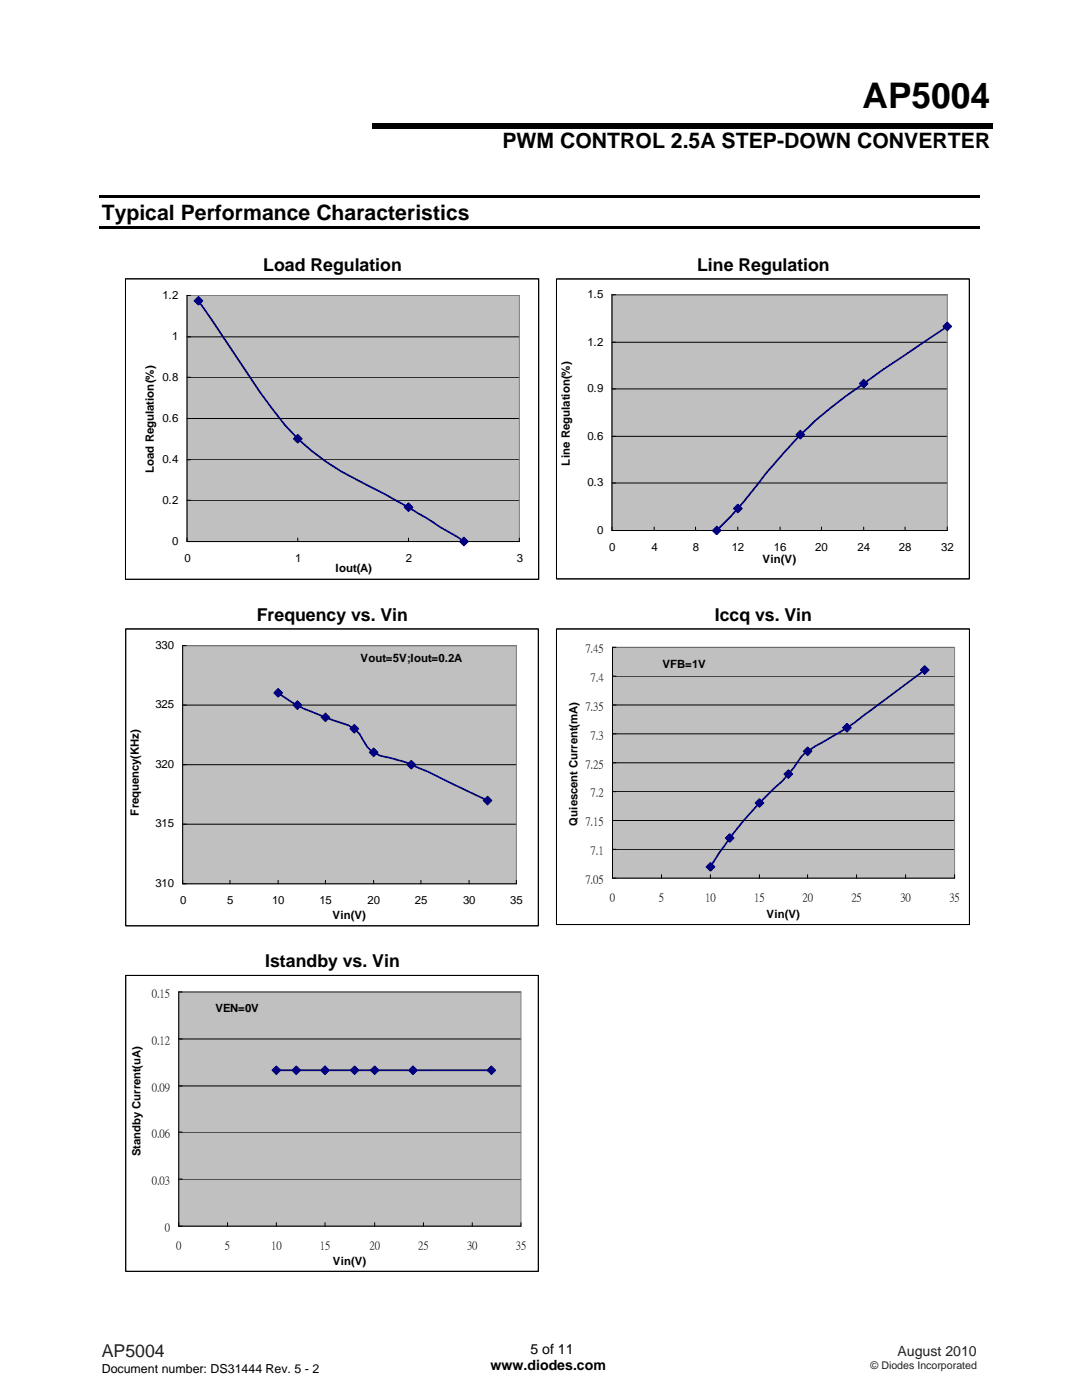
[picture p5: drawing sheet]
<svg xmlns="http://www.w3.org/2000/svg" width="216mm" height="279mm" viewBox="0 0 216 279" stroke-linecap="round" stroke-linejoin="round" font-family="sans-serif">
<path d="M19.8 39h175.6v.5h-175.6zM74.3 24.5h123.8v1.1h-123.8zM19.8 45.1h175.6v.5h-175.6z" fill="#000"/>
<path d="M25 55.6h82.5v60h-82.5z" fill-rule="evenodd" fill="#fff" stroke="#000" stroke-width=".2"/>
<path d="M37.3 59h66.3v49.1h-66.3z" fill="#c0c0c0"/>
<path d="M103.6 59h-66.3v49.1h.7M37.3 75.3h66.3M37.3 67.2h66.3M37.3 99.8h66.3M37.3 91.8h66.3M37.3 83.5h66.3M37.3 107.4v.7h66.3v-.7M59.4 107.4v.7M81.5 107.4v.7" fill="none" stroke="#000" stroke-width=".2"/>
<path d="M37.3 59h66.3v49.1h-66.3z" fill="none" stroke="#808080" stroke-width=".2"/>
<path d="M39.6 60l12.3 18.3 2.4 3.3a44.3 44.3 0 0 0 16.7 14 245.7 245.7 0 0 1 21.6 12.5" fill="none" stroke="#000080" stroke-width=".35"/>
<g fill="#000080" stroke="#000080" stroke-width=".2">
<path d="M38.7 60l.9-.8 .9 .8-.9 .9z" fill-rule="evenodd"/>
<path d="M59.4 86.7l.9 .9-.9 .8-.9-.8z" fill-rule="evenodd"/>
<path d="M81.5 100.4l.9 .8-.9 .9-.9-.9z" fill-rule="evenodd"/>
</g>
<path d="M92.6 107.2l.9 .9-.9 .8-.9-.8z" fill-rule="evenodd" fill="#000080"/>
<path d="M92.6 107.2l.9 .9-.9 .8-.9-.8z" fill="none" stroke="#000080" stroke-width=".2"/>
<path d="M25 55.6h82.5v60h-82.5z" fill="none" stroke="#000" stroke-width=".2"/>
<path d="M111 55.7h82.4v59.8h-82.4z" fill-rule="evenodd" fill="#fff" stroke="#000" stroke-width=".2"/>
<path d="M122.1 58.8h66.9v47.1h-66.9z" fill="#c0c0c0"/>
<g fill="none" stroke="#000" stroke-width=".2">
<path d="M189 58.8h-66.9v47.1h.7M122.1 77.6h66.9M122.1 68.3h66.9M122.1 96.4h66.9M122.1 87.1h66.9M122.1 105.2v.7h66.9v-.7M130.5 105.2v.7M138.8 105.2v.7M147.2 105.2v.7M155.7 105.2v.7M163.9 105.2v.7M172.3 105.2v.7"/>
<path d="M180.6 105.2v.7"/>
</g>
<path d="M122.1 58.8h66.9v47.1h-66.9z" fill="none" stroke="#808080" stroke-width=".2"/>
<path d="M189 65.2l-12.8 8.5-3.9 2.9a85.2 85.2 0 0 0-21 20l-1.6 1.9a68.2 68.2 0 0 1-6.7 7.4" fill="none" stroke="#000080" stroke-width=".35"/>
<path d="M143 105l.9 .9-.9 .8-.9-.8z" fill-rule="evenodd" fill="#000080"/>
<path d="M143 105l.9 .9-.9 .8-.9-.8z" fill="none" stroke="#000080" stroke-width=".2"/>
<g fill="#000080" stroke="#000080" stroke-width=".2">
<path d="M147.2 100.6l.9 .9-.9 .9-.9-.9z" fill-rule="evenodd"/>
<path d="M159.7 85.9l.9 .8-.9 .9-.9-.9z" fill-rule="evenodd"/>
<path d="M172.3 75.7l.9 .9-.9 .8-.8-.8z" fill-rule="evenodd"/>
<path d="M189 64.3l.9 .9-.9 .8-.8-.8z" fill-rule="evenodd"/>
</g>
<path d="M111 55.7h82.4v59.8h-82.4z" fill="none" stroke="#000" stroke-width=".2"/>
<path d="M25.1 125.5h82.3v59.3h-82.3z" fill-rule="evenodd" fill="#fff" stroke="#000" stroke-width=".2"/>
<path d="M36.4 128.8h66.6v47.6h-66.6z" fill="#c0c0c0"/>
<path d="M25.1 125.5h82.3v59.3h-82.3zM103 128.8h-66.6v47.6h.7M36.4 152.6h66.6M36.4 140.7h66.6M36.4 164.5h66.6M36.4 175.7v.7h66.6v-.7M45.9 175.7v.7M55.5 175.7v.7M64.9 175.7v.7M74.5 175.7v.7M84 175.7v.7M93.6 175.7v.7" fill="none" stroke="#000" stroke-width=".2"/>
<path d="M36.4 128.8h66.6v47.6h-66.6z" fill="none" stroke="#808080" stroke-width=".2"/>
<path d="M55.5 138.3a38.1 38.1 0 0 0 10.8 5.4l1.6 .5a6 6 0 0 1 4.6 3.5 6.1 6.1 0 0 0 5.2 3.5 50.5 50.5 0 0 1 11.5 4.7l8.1 3.9" fill="none" stroke="#000080" stroke-width=".35"/>
<g fill="#000080" stroke="#000080" stroke-width=".2">
<path d="M55.5 137.4l.9 .9-.9 .8-.9-.8z" fill-rule="evenodd"/>
<path d="M58.5 140.7l.9-.9 .8 .9-.8 .9z" fill-rule="evenodd"/>
<path d="M64.9 142.3l.9 .9-.9 .8-.8-.8z" fill-rule="evenodd"/>
<path d="M70.7 144.6l.9 .8-.9 .9-.9-.9z" fill-rule="evenodd"/>
<path d="M74.5 149.3l.9 .9-.9 .8-.8-.8z" fill-rule="evenodd"/>
<path d="M82.1 151.7l.9 .9-.9 .9-.9-.9z" fill-rule="evenodd"/>
<path d="M97.3 158.9l.8 .9-.8 .9-.9-.9z" fill-rule="evenodd"/>
</g>
<path d="M111 125.5h82.4v59h-82.4z" fill-rule="evenodd" fill="#fff" stroke="#000" stroke-width=".2"/>
<path d="M122.2 129.2h68.3v46.1h-68.3z" fill="#c0c0c0"/>
<g fill="none" stroke="#000" stroke-width=".2">
<path d="M111 125.5h82.4v59h-82.4zM122.2 134.9h68.3M190.5 129.2h-68.3v46.1h.7M122.2 158h68.3M122.2 152.2h68.3M122.2 146.5h68.3M122.2 140.7h68.3M122.2 169.5h68.3M122.2 163.7h68.3M122.2 174.6v.7h68.3v-.7M132 174.6v.7M141.8 174.6v.7"/>
<path d="M151.5 174.6v.7M161.1 174.6v.7M170.9 174.6v.7M180.7 174.6v.7"/>
</g>
<path d="M122.2 129.2h68.3v46.1h-68.3z" fill="none" stroke="#808080" stroke-width=".2"/>
<path d="M184.5 133.7l-12.2 9.1a60.5 60.5 0 0 1-9.6 6.1 9.7 9.7 0 0 0-4.4 4.4l-2.2 2.6a73.9 73.9 0 0 0-14.3 17.1" fill="none" stroke="#000080" stroke-width=".35"/>
<g fill="#000080" stroke="#000080" stroke-width=".2">
<path d="M141.8 172.1l.8 .9-.8 .9-.9-.9z" fill-rule="evenodd"/>
<path d="M145.6 166.4l.9 .8-.9 .9-.9-.9z" fill-rule="evenodd"/>
<path d="M151.5 159.4l.9 .9-.9 .8-.8-.8z" fill-rule="evenodd"/>
<path d="M156.4 154.5l.9-.9 .9 .9-.9 .9z" fill-rule="evenodd"/>
<path d="M161.1 149.1l.9 .8-.9 .9-.8-.9z" fill-rule="evenodd"/>
<path d="M169 144.4l.9 .8-.9 .9-.9-.9z" fill-rule="evenodd"/>
<path d="M184.5 132.8l.9 .9-.9 .9-.8-.9z" fill-rule="evenodd"/>
</g>
<path d="M25.1 194.7h82.3v59h-82.3z" fill-rule="evenodd" fill="#fff" stroke="#000" stroke-width=".2"/>
<path d="M35.7 198h68.2v46.7h-68.2z" fill="#c0c0c0"/>
<g fill="none" stroke="#000" stroke-width=".2">
<path d="M25.1 194.7h82.3v59h-82.3zM103.9 198h-68.2v46.7h.7M35.7 216.7h68.2M35.7 207.3h68.2M35.7 235.3h68.2M35.7 225.9h68.2M35.7 244v.7h68.2v-.7M45.4 244v.7M55.1 244v.7M64.9 244v.7M74.8 244v.7M84.5 244v.7"/>
<path d="M94.2 244v.7"/>
</g>
<path d="M35.7 198h68.2v46.7h-68.2z" fill="none" stroke="#808080" stroke-width=".2"/>
<path d="M55.1 213.6h42.9" fill="none" stroke="#000080" stroke-width=".35"/>
<g fill="#000080" stroke="#000080" stroke-width=".2">
<path d="M55.1 212.7l.9 .9-.9 .9-.8-.9z" fill-rule="evenodd"/>
<path d="M59.1 212.7l.9 .9-.9 .9-.8-.9z" fill-rule="evenodd"/>
<path d="M64.9 212.7l.8 .9-.8 .9-.9-.9z" fill-rule="evenodd"/>
<path d="M70.8 212.7l.8 .9-.8 .9-.9-.9z" fill-rule="evenodd"/>
<path d="M74.8 212.7l.8 .9-.8 .9-.9-.9z" fill-rule="evenodd"/>
<path d="M82.4 212.7l.9 .9-.9 .9-.9-.9z" fill-rule="evenodd"/>
<path d="M98 212.7l.9 .9-.9 .9-.8-.9z" fill-rule="evenodd"/>
</g>
<text font-size="7" x="172.1" y="21.6">AP5004</text>
<g font-size="4.2">
<text x="100.2" y="29.5">PWM CONTROL 2.5A STEP-DOWN CONVERTER</text>
<text x="20.3" y="43.8">Typical Performance Characteristics</text>
</g>
<g font-size="3.5">
<text x="52.5" y="54">Load Regulation</text>
<text x="139.1" y="54">Line Regulation</text>
<text x="51.2" y="123.9">Frequency vs. Vin</text>
<text x="142.6" y="123.9">Iccq vs. Vin</text>
<text x="52.9" y="193">Istandby vs. Vin</text>
</g>
<text font-size="3.5" fill="#231f20" x="20.3" y="270.9">AP5004</text>
<g font-size="2.8">
<text x="97.9" y="273.5">www.diodes.com</text>
<text x="105.9" y="270.2">5 of 11</text>
</g>
<text font-size="2.8" fill="#231f20" x="179.1" y="270.6">August 2010</text>
<text font-size="2.5" x="20.3" y="274">Document number: DS31444 Rev. 5 - 2</text>
<g font-size="2.3">
<text x="32.4" y="59.6">1.2</text>
<text x="117.2" y="59.5">1.5</text>
<text x="34.4" y="67.9">1</text>
<text x="117.2" y="69">1.2</text>
<text x="32.4" y="75.9">0.8</text>
<text x="117.2" y="78.3">0.9</text>
<text x="32.4" y="84.2">0.6</text>
<text x="117.2" y="87.8">0.6</text>
<text x="30.7" y="94.4" transform="rotate(-90 30.7 94.4)">Load Regulation(%)</text>
<text x="32.4" y="92.4">0.4</text>
<text x="113.7" y="92.9" transform="rotate(-90 113.7 92.9)">Line Regulation(%)</text>
<text x="32.4" y="100.5">0.2</text>
<text x="117.2" y="97.1">0.3</text>
<text x="119.1" y="106.5">0</text>
<text x="34.4" y="108.7">0</text>
<text x="36.8" y="112.1">0</text>
<text x="58.9" y="112.1">1</text>
<text x="81" y="112.1">2</text>
<text x="103.1" y="112.1">3</text>
<text x="121.6" y="109.9">0</text>
<text x="130" y="109.9">4</text>
<text x="138.3" y="109.9">8</text>
<text x="146" y="109.9">12</text>
<text x="152.1" y="112.4">Vin(V)</text>
<text x="154.4" y="109.9">16</text>
<text x="162.7" y="109.9">20</text>
<text x="171.1" y="109.9">24</text>
<text x="179.4" y="109.9">28</text>
<text x="187.8" y="109.9">32</text>
<text x="67" y="114.2">Iout(A)</text>
<text x="31" y="129.5">330</text>
<text x="116.8" y="130.1">7.45</text>
<text x="71.9" y="132">Vout=5V;Iout=0.2A</text>
<text x="117.9" y="135.9">7.4</text>
<text x="132.2" y="133.2">VFB=1V</text>
<text x="31" y="141.4">325</text>
<text x="116.8" y="141.7">7.35</text>
<text x="117.9" y="147.4">7.3</text>
<text x="31" y="153.2">320</text>
<text x="116.8" y="153.2">7.25</text>
<text x="117.9" y="158.9">7.2</text>
<text x="27.7" y="162.8" transform="rotate(-90 27.7 162.8)">Frequency(KHz)</text>
<text x="31" y="165.1">315</text>
<text x="115.2" y="164.8" transform="rotate(-90 115.2 164.8)">Quiescent Current(mA)</text>
<text x="116.8" y="164.7">7.15</text>
<text x="117.9" y="170.5">7.1</text>
<text x="31" y="177">310</text>
<text x="116.8" y="176.2">7.05</text>
<text x="121.7" y="179.9">0</text>
<text x="131.5" y="179.9">5</text>
<text x="140.7" y="179.9">10</text>
<text x="150.5" y="179.9">15</text>
<text x="160.1" y="179.9">20</text>
<text x="169.9" y="179.9">25</text>
<text x="179.7" y="179.9">30</text>
<text x="189.4" y="179.9">35</text>
<text x="35.9" y="180.3">0</text>
<text x="45.4" y="180.3">5</text>
<text x="54.3" y="180.3">10</text>
<text x="63.7" y="180.3">15</text>
<text x="66.3" y="183.4">Vin(V)</text>
<text x="73.3" y="180.3">20</text>
<text x="82.8" y="180.3">25</text>
<text x="92.4" y="180.3">30</text>
<text x="101.8" y="180.3">35</text>
<text x="153" y="183.2">Vin(V)</text>
<text x="30.3" y="198.9">0.15</text>
<text x="43" y="202">VEN=0V</text>
<text x="30.3" y="208.3">0.12</text>
<text x="30.3" y="217.7">0.09</text>
<text x="30.3" y="226.9">0.06</text>
<text x="28" y="230.8" transform="rotate(-90 28 230.8)">Standby Current(uA)</text>
<text x="30.3" y="236.3">0.03</text>
<text x="32.9" y="245.6">0</text>
<text x="35.2" y="249.3">0</text>
<text x="44.9" y="249.3">5</text>
<text x="54.1" y="249.3">10</text>
<text x="63.8" y="249.3">15</text>
<text x="73.7" y="249.3">20</text>
<text x="83.5" y="249.3">25</text>
<text x="93.2" y="249.3">30</text>
<text x="102.9" y="249.3">35</text>
<text x="66.4" y="252.4">Vin(V)</text>
</g>
<text font-size="2.1" fill="#231f20" x="173.7" y="273.2">© Diodes Incorporated</text>
</svg>
